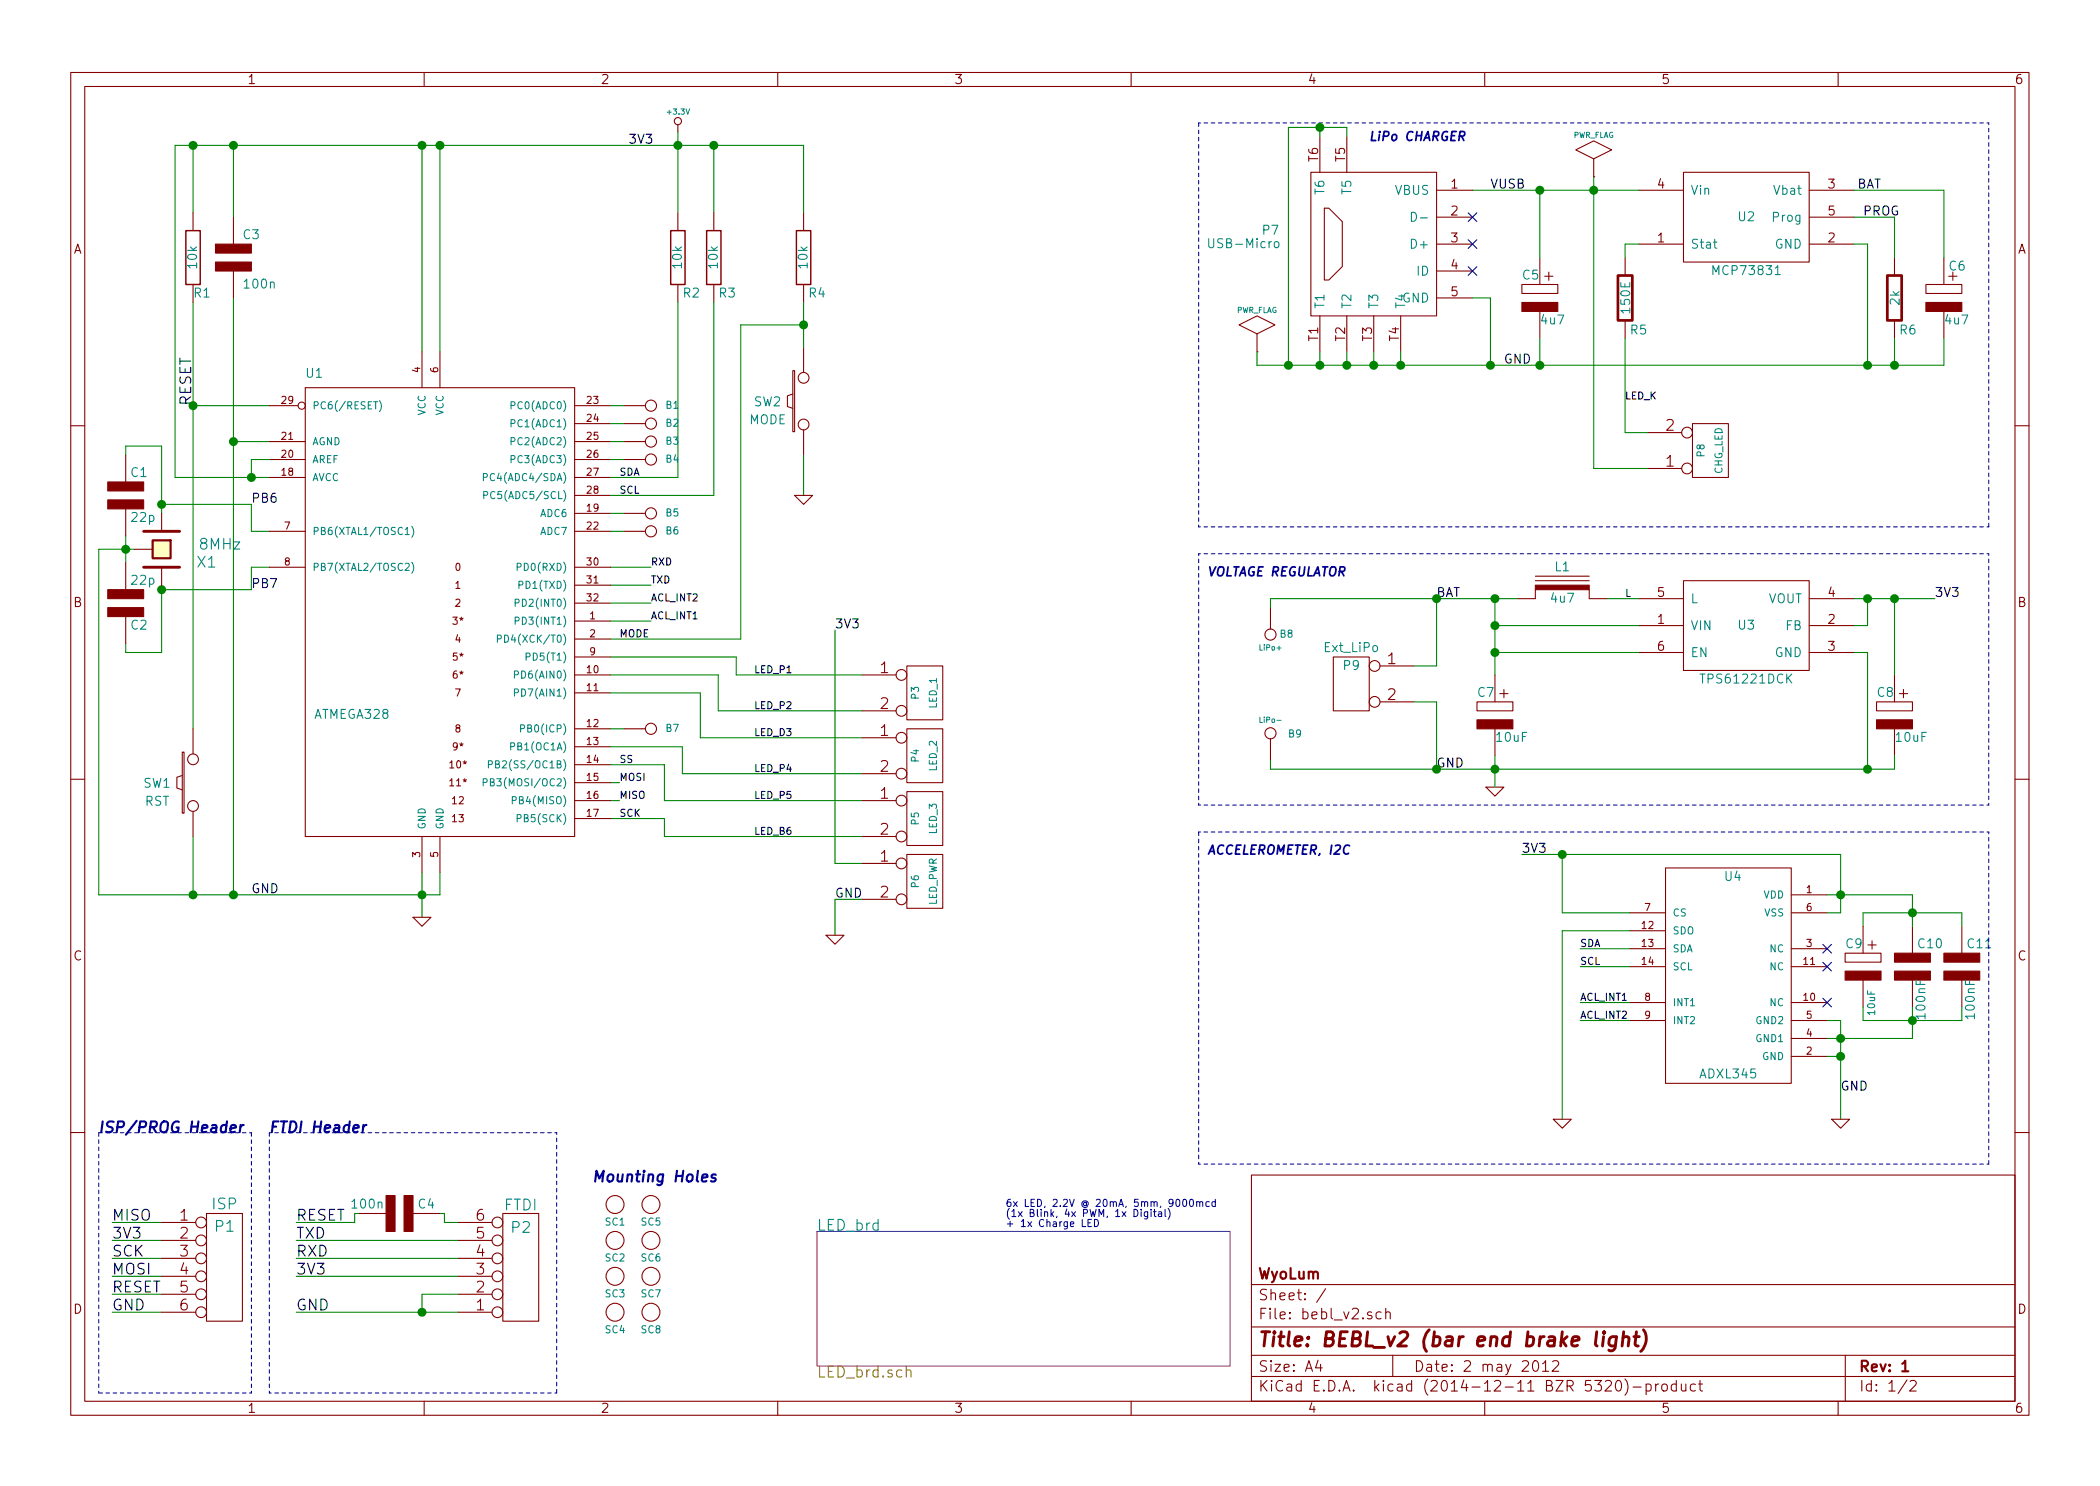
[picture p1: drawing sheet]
EESchema Schematic File Version 2
LIBS:bebl_v2
LIBS:power
LIBS:transistors
LIBS:bebl_v2-cache
EELAYER 25 0
EELAYER END
$Descr A4 11693 8268
encoding utf-8
Sheet 1 2
Title "BEBL_v2 (bar end brake light)"
Date "2 may 2012"
Rev "1"
Comp "WyoLum"
Comment1 ""
Comment2 ""
Comment3 ""
Comment4 ""
$EndDescr
Wire Wire Line
	550  3050 750  3050
Connection ~ 900  3275
Wire Wire Line
	900  3250 900  3625
Wire Wire Line
	900  3625 700  3625
Wire Wire Line
	700  3625 700  3575
Connection ~ 700  3050
Wire Wire Line
	1500 2950 1400 2950
Wire Wire Line
	1400 2950 1400 2800
Wire Wire Line
	1400 2800 900  2800
Wire Wire Line
	1500 2250 1075 2250
Wire Notes Line
	550  7750 550  6300
Wire Notes Line
	1400 7750 1400 6300
Wire Wire Line
	1650 6800 1975 6800
Wire Wire Line
	1975 6800 1975 6750
Wire Wire Line
	1975 6750 2000 6750
Wire Wire Line
	2550 7000 1650 7000
Wire Wire Line
	2350 7300 2350 7200
Wire Wire Line
	900  6900 625  6900
Wire Wire Line
	900  7100 625  7100
Wire Wire Line
	625  7300 900  7300
Connection ~ 2350 7300
Connection ~ 1075 800 
Wire Wire Line
	1075 1175 1075 800 
Connection ~ 3775 800 
Wire Wire Line
	3775 725  3775 1175
Connection ~ 1075 4975
Connection ~ 1300 2450
Wire Wire Line
	1300 4975 1300 1650
Connection ~ 2350 800 
Wire Wire Line
	975  2650 1500 2650
Wire Wire Line
	975  2650 975  800 
Wire Wire Line
	3450 4350 3400 4350
Wire Wire Line
	2350 4850 2350 5100
Wire Wire Line
	2350 800  2350 1950
Wire Wire Line
	2450 800  2450 1950
Connection ~ 2450 800 
Wire Wire Line
	3450 4450 3400 4450
Wire Wire Line
	3400 4550 3700 4550
Wire Wire Line
	1500 2450 1300 2450
Connection ~ 2350 4975
Wire Wire Line
	1300 800  1300 1200
Connection ~ 1300 800 
Wire Wire Line
	1075 4650 1075 4975
Connection ~ 1300 4975
Wire Wire Line
	3975 800  3975 1175
Wire Wire Line
	3400 3250 3625 3250
Wire Wire Line
	3400 3150 3625 3150
Wire Wire Line
	2350 7200 2550 7200
Wire Wire Line
	900  7200 625  7200
Wire Wire Line
	900  7000 625  7000
Wire Wire Line
	900  6800 625  6800
Wire Wire Line
	2550 7100 1650 7100
Wire Wire Line
	975  800  4475 800 
Wire Wire Line
	1650 7300 2550 7300
Wire Wire Line
	2550 6900 1650 6900
Wire Wire Line
	2450 6750 2475 6750
Wire Wire Line
	2475 6750 2475 6800
Wire Wire Line
	2475 6800 2550 6800
Wire Notes Line
	3100 6300 1500 6300
Wire Notes Line
	3100 6300 3100 7750
Wire Notes Line
	3100 7750 1500 7750
Wire Notes Line
	1500 7750 1500 6300
Wire Wire Line
	1075 1675 1075 4050
Connection ~ 1075 2250
Wire Wire Line
	900  3275 1400 3275
Wire Wire Line
	1400 3275 1400 3150
Wire Wire Line
	1400 3150 1500 3150
Wire Wire Line
	700  2975 700  3125
Wire Wire Line
	700  2525 700  2475
Wire Wire Line
	700  2475 900  2475
Wire Wire Line
	900  2475 900  2850
Connection ~ 900  2800
Wire Wire Line
	550  3050 550  4975
Wire Wire Line
	550  4975 2450 4975
Wire Wire Line
	2450 4975 2450 4850
Text Label 1400 3275 0    50   ~ 0
PB7
Text Label 1400 2800 0    50   ~ 0
PB6
$Comp
L GND #PWR01
U 1 1
P 2350 5100
F 0 "#PWR01" H 2350 5100 30  0001 C CNN
F 1 "GND" H 2350 5030 30  0001 C CNN
F 2 "" H 2350 5100 60  0001 C CNN
F 3 "" H 2350 5100 60  0001 C CNN
	1    2350 5100
	1    0    0    -1  
$EndComp
$Comp
L C_NPOL C2
U 1 1
P 700 3350
F 0 "C2" H 725 3225 50  0000 L CNN
F 1 "22p" H 725 3475 50  0000 L CNN
F 2 "bebl_v2_pretty:c_0805" H 700 3350 60  0001 C CNN
F 3 "" H 700 3350 60  0001 C CNN
F 4 "490-1734-1-ND" H 700 3550 60  0001 C CNN "Digikey"
	1    700  3350
	1    0    0    -1  
$EndComp
$Comp
L C_NPOL C1
U 1 1
P 700 2750
F 0 "C1" H 725 2875 50  0000 L CNN
F 1 "22p" H 725 2625 50  0000 L CNN
F 2 "bebl_v2_pretty:c_0805" H 700 2750 60  0001 C CNN
F 3 "" H 700 2750 60  0001 C CNN
F 4 "490-1734-1-ND" H 700 2950 60  0001 C CNN "Digikey"
	1    700  2750
	1    0    0    -1  
$EndComp
Text Notes 1500 6300 0    60   Italic 12
FTDI Header
Text Notes 550  6300 0    60   Italic 12
ISP/PROG Header
Text Label 625  7300 0    60   ~ 0
GND
$Comp
L +3.3V #PWR02
U 1 1
P 3775 725
F 0 "#PWR02" H 3775 685 30  0001 C CNN
F 1 "+3.3V" H 3775 835 30  0000 C CNN
F 2 "" H 3775 725 60  0001 C CNN
F 3 "" H 3775 725 60  0001 C CNN
	1    3775 725 
	1    0    0    -1  
$EndComp
$Comp
L CONN_2 P9
U 1 1
P 7525 3800
F 0 "P9" H 7525 3900 50  0000 C CNN
F 1 "Ext_LiPo" H 7525 4000 50  0000 C CNN
F 2 "bebl_v2_pretty:pin_socket_2" H 7525 3800 60  0001 C CNN
F 3 "" H 7525 3800 60  0001 C CNN
	1    7525 3800
	-1   0    0    -1  
$EndComp
Text Label 1650 7100 0    60   ~ 0
3V3
Text Notes 3300 6575 0    60   Italic 12
Mounting Holes
Text Label 625  6800 0    60   ~ 0
MISO
Text Label 625  6900 0    60   ~ 0
3V3
Text Label 625  7000 0    60   ~ 0
SCK
Text Label 625  7100 0    60   ~ 0
MOSI
Text Label 625  7200 0    60   ~ 0
RESET
$Comp
L ISP P1
U 1 1
P 1250 7050
F 0 "P1" H 1250 7275 60  0000 C CNN
F 1 "ISP" H 1250 7400 60  0000 C CNN
F 2 "bebl_v2_pretty:Header_3x2_ISP" H 1250 7050 60  0001 C CNN
F 3 "" H 1250 7050 60  0001 C CNN
	1    1250 7050
	1    0    0    -1  
$EndComp
$Comp
L SCREW SC1
U 1 1
P 3425 6700
F 0 "SC1" H 3425 6600 40  0000 C CNN
F 1 "SCREW" H 3425 6800 40  0001 C CNN
F 2 "bebl_v2_pretty:screw_3mm" H 3425 6700 60  0001 C CNN
F 3 "" H 3425 6700 60  0001 C CNN
	1    3425 6700
	1    0    0    -1  
$EndComp
Text Label 1650 7300 0    60   ~ 0
GND
Text Label 1650 6900 0    60   ~ 0
TXD
Text Label 1650 7000 0    60   ~ 0
RXD
Text Label 1650 6800 0    60   ~ 0
RESET
$Comp
L CONN_6 P2
U 1 1
P 2900 7050
F 0 "P2" H 2900 6825 60  0000 C CNN
F 1 "FTDI" H 2900 6700 60  0000 C CNN
F 2 "bebl_v2_pretty:PIN_ARRAY-6X1" H 2900 7050 60  0001 C CNN
F 3 "" H 2900 7050 60  0001 C CNN
	1    2900 7050
	1    0    0    1   
$EndComp
Text Label 1075 2250 1    60   ~ 0
RESET
Text Label 3625 3150 0    40   ~ 0
RXD
Text Label 3625 3250 0    40   ~ 0
TXD
$Comp
L GND #PWR03
U 1 1
P 8325 4375
F 0 "#PWR03" H 8325 4375 30  0001 C CNN
F 1 "GND" H 8325 4305 30  0001 C CNN
F 2 "" H 8325 4375 60  0001 C CNN
F 3 "" H 8325 4375 60  0001 C CNN
	1    8325 4375
	1    0    0    -1  
$EndComp
$Comp
L R R3
U 1 1
P 3975 1425
F 0 "R3" H 4050 1225 50  0000 C CNN
F 1 "10k" V 3975 1425 50  0000 C CNN
F 2 "bebl_v2_pretty:r_0805" H 3975 1425 60  0001 C CNN
F 3 "" H 3975 1425 60  0001 C CNN
	1    3975 1425
	1    0    0    -1  
$EndComp
$Comp
L R R2
U 1 1
P 3775 1425
F 0 "R2" H 3850 1225 50  0000 C CNN
F 1 "10k" V 3775 1425 50  0000 C CNN
F 2 "bebl_v2_pretty:r_0805" H 3775 1425 60  0001 C CNN
F 3 "" H 3775 1425 60  0001 C CNN
	1    3775 1425
	1    0    0    -1  
$EndComp
$Comp
L SW_PUSH SW1
U 1 1
P 1075 4350
F 0 "SW1" V 1075 4550 50  0000 C CNN
F 1 "RST" V 975 4550 50  0000 C CNN
F 2 "bebl_v2_pretty:Switch_SMT" H 1075 4350 60  0001 C CNN
F 3 "" H 1075 4350 60  0001 C CNN
F 4 "" H 1325 4560 60  0001 C CNN "DigiKey"
	1    1075 4350
	0    -1   -1   0   
$EndComp
$Comp
L R R1
U 1 1
P 1075 1425
F 0 "R1" H 1125 1225 50  0000 C CNN
F 1 "10k" V 1075 1425 50  0000 C CNN
F 2 "bebl_v2_pretty:r_0805" H 1075 1425 60  0001 C CNN
F 3 "" H 1075 1425 60  0001 C CNN
	1    1075 1425
	1    0    0    -1  
$EndComp
$Comp
L C_NPOL C3
U 1 1
P 1300 1425
F 0 "C3" H 1350 1550 50  0000 L CNN
F 1 "100n" H 1350 1275 50  0000 L CNN
F 2 "bebl_v2_pretty:c_0805" H 1300 1425 60  0001 C CNN
F 3 "" H 1300 1425 60  0001 C CNN
	1    1300 1425
	1    0    0    -1  
$EndComp
Text Label 3450 2650 0    40   ~ 0
SDA
Text Label 3450 2750 0    40   ~ 0
SCL
Text Label 3450 4250 0    40   ~ 0
SS
Text Label 3450 4350 0    40   ~ 0
MOSI
Text Label 3450 4550 0    40   ~ 0
SCK
Text Label 3450 4450 0    40   ~ 0
MISO
$Comp
L ATMEGA8-AI U1
U 1 1
P 2400 3250
F 0 "U1" H 1700 4400 50  0000 L BNN
F 1 "ATMEGA328" H 1750 2500 50  0000 L BNN
F 2 "bebl_v2_pretty:TQFP32" H 2925 1675 50  0001 C CNN
F 3 "" H 2400 3250 60  0001 C CNN
	1    2400 3250
	1    0    0    -1  
$EndComp
Wire Notes Line
	1400 6300 550  6300
Wire Notes Line
	1400 7750 550  7750
$Comp
L CRYSTAL X1
U 1 1
P 900 3050
F 0 "X1" V 975 3300 60  0000 C CNN
F 1 "8MHz" V 875 3375 60  0000 C CNN
F 2 "bebl_v2_pretty:Xtal_SMD4" H 900 3050 60  0001 C CNN
F 3 "" H 900 3050 60  0000 C CNN
	1    900  3050
	0    1    1    0   
$EndComp
Wire Wire Line
	1500 2550 1400 2550
Wire Wire Line
	3775 1675 3775 2650
Wire Wire Line
	3775 2650 3400 2650
Wire Wire Line
	3400 2750 3975 2750
Wire Wire Line
	3975 2750 3975 1675
$Comp
L TPS61221DCK U3
U 1 1
P 9725 3475
F 0 "U3" H 9725 3475 50  0000 C CNN
F 1 "TPS61221DCK" H 9725 3175 50  0000 C CNN
F 2 "bebl_v2_pretty:SOT23-6_LDO" H 9725 3475 60  0001 C CNN
F 3 "" H 9725 3475 60  0000 C CNN
	1    9725 3475
	1    0    0    -1  
$EndComp
$Comp
L INDUCTOR2 L1
U 1 1
P 8700 3325
F 0 "L1" H 8700 3500 50  0000 C CNN
F 1 "4u7" H 8700 3325 50  0000 C CNN
F 2 "bebl_v2_pretty:Inductor_LQH3NPN" H 8700 3325 60  0001 C CNN
F 3 "" H 8700 3325 60  0000 C CNN
	1    8700 3325
	1    0    0    -1  
$EndComp
Wire Wire Line
	8325 3625 9125 3625
Wire Wire Line
	8325 3325 8325 3750
Wire Wire Line
	8325 3475 9125 3475
Wire Wire Line
	7075 3325 8450 3325
Connection ~ 8325 3475
Wire Wire Line
	8950 3325 9125 3325
Wire Wire Line
	10325 3325 10775 3325
Wire Wire Line
	10400 3325 10400 3475
Wire Wire Line
	10400 3475 10325 3475
$Comp
L C_POL C7
U 1 1
P 8325 3950
F 0 "C7" H 8225 4050 50  0000 L CNN
F 1 "10uF" H 8325 3800 50  0000 L CNN
F 2 "bebl_v2_pretty:c_0805" H 8325 3950 60  0001 C CNN
F 3 "" H 8325 3950 60  0000 C CNN
	1    8325 3950
	1    0    0    -1  
$EndComp
$Comp
L C_POL C8
U 1 1
P 10550 3950
F 0 "C8" H 10450 4050 50  0000 L CNN
F 1 "10uF" H 10550 3800 50  0000 L CNN
F 2 "bebl_v2_pretty:c_0805" H 10550 3950 60  0001 C CNN
F 3 "" H 10550 3950 60  0000 C CNN
	1    10550 3950
	1    0    0    -1  
$EndComp
Wire Wire Line
	10550 3325 10550 3750
Connection ~ 10400 3325
Wire Wire Line
	10325 3625 10400 3625
Wire Wire Line
	10400 3625 10400 4275
Wire Wire Line
	7075 4275 10550 4275
Wire Wire Line
	10550 4275 10550 4200
Wire Wire Line
	8325 4200 8325 4375
Connection ~ 10400 4275
Connection ~ 8325 3625
Connection ~ 8325 3325
Connection ~ 8325 4275
Connection ~ 10550 3325
Text Label 8000 4275 0    50   ~ 0
GND
Text Label 10775 3325 0    50   ~ 0
3V3
Text Label 8000 3325 0    50   ~ 0
BAT
Wire Wire Line
	8000 3700 8000 3325
Wire Wire Line
	8000 3900 8000 4275
Wire Wire Line
	7875 3700 8000 3700
Wire Wire Line
	8000 3900 7875 3900
Text Label 3500 800  0    50   ~ 0
3V3
$Comp
L MCP73831 U2
U 1 1
P 9725 1200
F 0 "U2" H 9725 1200 50  0000 C CNN
F 1 "MCP73831" H 9725 900 50  0000 C CNN
F 2 "bebl_v2_pretty:SOT23-5" H 9725 1200 60  0001 C CNN
F 3 "" H 9725 1200 60  0000 C CNN
	1    9725 1200
	1    0    0    -1  
$EndComp
$Comp
L C_POL C5
U 1 1
P 8575 1625
F 0 "C5" H 8475 1725 50  0000 L CNN
F 1 "4u7" H 8575 1475 50  0000 L CNN
F 2 "bebl_v2_pretty:c_0805" H 8575 1625 60  0001 C CNN
F 3 "" H 8575 1625 60  0000 C CNN
	1    8575 1625
	1    0    0    -1  
$EndComp
$Comp
L R2 R5
U 1 1
P 9050 1650
F 0 "R5" H 8975 1825 50  0000 C CNN
F 1 "150E" V 9050 1650 50  0000 C CNN
F 2 "bebl_v2_pretty:r_0805" H 9050 1650 60  0001 C CNN
F 3 "" H 9050 1650 60  0000 C CNN
	1    9050 1650
	-1   0    0    1   
$EndComp
$Comp
L C_POL C6
U 1 1
P 10825 1625
F 0 "C6" H 10850 1775 50  0000 L CNN
F 1 "4u7" H 10825 1475 50  0000 L CNN
F 2 "bebl_v2_pretty:c_0805" H 10825 1625 60  0001 C CNN
F 3 "" H 10825 1625 60  0000 C CNN
	1    10825 1625
	1    0    0    -1  
$EndComp
$Comp
L R2 R6
U 1 1
P 10550 1650
F 0 "R6" H 10475 1825 50  0000 C CNN
F 1 "2k" V 10550 1650 50  0000 C CNN
F 2 "bebl_v2_pretty:r_0805" H 10550 1650 60  0001 C CNN
F 3 "" H 10550 1650 60  0000 C CNN
	1    10550 1650
	-1   0    0    1   
$EndComp
Wire Wire Line
	10325 1050 10825 1050
Wire Wire Line
	10825 1050 10825 1425
Wire Wire Line
	10325 1200 10550 1200
Wire Wire Line
	10550 1200 10550 1425
Wire Wire Line
	9125 1350 9050 1350
Wire Wire Line
	9050 1350 9050 1425
Wire Wire Line
	8200 1050 9125 1050
Wire Wire Line
	8575 1050 8575 1425
Wire Wire Line
	8875 975  8875 2600
Connection ~ 8875 1050
Wire Wire Line
	8575 2025 8575 1875
Wire Wire Line
	7000 2025 10825 2025
Wire Wire Line
	10825 2025 10825 1875
Wire Wire Line
	10550 1875 10550 2025
Connection ~ 10550 2025
Wire Wire Line
	10325 1350 10400 1350
Wire Wire Line
	10400 1350 10400 2025
Connection ~ 10400 2025
Connection ~ 8575 1050
Connection ~ 8575 2025
Text Label 8375 2025 0    50   ~ 0
GND
Text Label 8300 1050 0    50   ~ 0
VUSB
Text Label 10475 1050 2    50   ~ 0
BAT
$Comp
L USB-Micro P7
U 1 1
P 7650 1350
F 0 "P7" H 7075 1425 50  0000 C CNN
F 1 "USB-Micro" H 6925 1350 50  0000 C CNN
F 2 "bebl_v2_pretty:USB_B_Micro" H 7650 1350 60  0001 C CNN
F 3 "" H 7650 1350 60  0000 C CNN
	1    7650 1350
	1    0    0    -1  
$EndComp
Wire Wire Line
	8200 1650 8300 1650
Wire Wire Line
	8300 1650 8300 2025
Wire Wire Line
	7350 2025 7350 1950
Connection ~ 8300 2025
Wire Wire Line
	7500 1950 7500 2025
Connection ~ 7500 2025
Wire Wire Line
	7650 1950 7650 2025
Connection ~ 7650 2025
Wire Wire Line
	7800 1950 7800 2025
Connection ~ 7800 2025
NoConn ~ 8200 1200
NoConn ~ 8200 1350
NoConn ~ 8200 1500
$Comp
L C_NPOL C4
U 1 1
P 2225 6750
F 0 "C4" V 2175 6850 50  0000 L CNN
F 1 "100n" V 2175 6475 50  0000 L CNN
F 2 "bebl_v2_pretty:c_0805" H 2225 6775 60  0001 C CNN
F 3 "" H 2225 6775 60  0000 C CNN
	1    2225 6750
	0    1    1    0   
$EndComp
Text Label 1400 4975 0    50   ~ 0
GND
Wire Wire Line
	1400 2550 1400 2650
Connection ~ 1400 2650
$Comp
L ADXL345 U4
U 1 1
P 9625 5425
F 0 "U4" H 9600 5975 50  0000 C CNN
F 1 "ADXL345" H 9625 4875 50  0000 C CNN
F 2 "bebl_v2_pretty:ADXL345" H 9625 5075 60  0001 C CNN
F 3 "" H 9625 5075 60  0000 C CNN
	1    9625 5425
	-1   0    0    -1  
$EndComp
NoConn ~ 10175 5275
NoConn ~ 10175 5375
Wire Wire Line
	10250 5675 10250 6225
Wire Wire Line
	10175 5875 10250 5875
Connection ~ 10250 5875
Wire Wire Line
	10650 5775 10175 5775
Connection ~ 10250 5775
Wire Wire Line
	10175 5675 10250 5675
$Comp
L GND #PWR04
U 1 1
P 10250 6225
F 0 "#PWR04" H 10250 6225 30  0001 C CNN
F 1 "GND" H 10250 6155 30  0001 C CNN
F 2 "" H 10250 6225 60  0001 C CNN
F 3 "" H 10250 6225 60  0001 C CNN
	1    10250 6225
	1    0    0    -1  
$EndComp
Wire Wire Line
	10250 5075 10175 5075
Wire Wire Line
	10250 4750 10250 5075
Wire Wire Line
	10375 5075 10375 5150
Wire Wire Line
	10175 4975 10650 4975
Connection ~ 10250 4975
$Comp
L C_NPOL C10
U 1 1
P 10650 5375
F 0 "C10" H 10675 5500 50  0000 L CNN
F 1 "100nF" V 10700 5075 50  0000 L CNN
F 2 "bebl_v2_pretty:c_0805" H 10650 5375 50  0001 C CNN
F 3 "" H 10650 5375 60  0001 C CNN
F 4 "CAP FILM 0.1UF 63VDC RADIAL" H 10650 5575 60  0001 L CNN "Field4"
F 5 "100nF, 63V" H 10650 5675 60  0001 L CNN "Field5"
F 6 "R82" H 10650 5775 60  0001 L CNN "Field6"
F 7 "Kemet" H 10650 5875 60  0001 L CNN "Field7"
F 8 "R82DC3100AA50J" H 10650 5975 60  0001 L CNN "Field8"
F 9 "Digikey" H 10650 6075 60  0001 L CNN "Field9"
F 10 "399-5863-ND" H 10650 6175 60  0001 L CNN "Field10"
F 11 "http://www.digikey.com/product-detail/en/R82DC3100AA50J/399-5863-ND/2571298?cur=USD" H 10650 6275 60  0001 L CNN "Field11"
	1    10650 5375
	1    0    0    -1  
$EndComp
$Comp
L C_NPOL C11
U 1 1
P 10925 5375
F 0 "C11" H 10950 5500 50  0000 L CNN
F 1 "100nF" V 10975 5075 50  0000 L CNN
F 2 "bebl_v2_pretty:c_0805" H 10925 5375 50  0001 C CNN
F 3 "" H 10925 5375 60  0001 C CNN
F 4 "CAP FILM 0.1UF 63VDC RADIAL" H 10925 5575 60  0001 L CNN "Field4"
F 5 "100nF, 63V" H 10925 5675 60  0001 L CNN "Field5"
F 6 "R82" H 10925 5775 60  0001 L CNN "Field6"
F 7 "Kemet" H 10925 5875 60  0001 L CNN "Field7"
F 8 "R82DC3100AA50J" H 10925 5975 60  0001 L CNN "Field8"
F 9 "Digikey" H 10925 6075 60  0001 L CNN "Field9"
F 10 "399-5863-ND" H 10925 6175 60  0001 L CNN "Field10"
F 11 "http://www.digikey.com/product-detail/en/R82DC3100AA50J/399-5863-ND/2571298?cur=USD" H 10925 6275 60  0001 L CNN "Field11"
	1    10925 5375
	1    0    0    -1  
$EndComp
$Comp
L C_POL C9
U 1 1
P 10375 5350
F 0 "C9" H 10275 5450 50  0000 L CNN
F 1 "10uF" V 10425 5050 40  0000 L CNN
F 2 "bebl_v2_pretty:c_0805" H 9975 5325 50  0001 C CNN
F 3 "" H 10375 5350 60  0001 C CNN
F 4 "CAP ALUM 100UF 16V 20% RADIAL" H 10375 5550 60  0001 L CNN "Field4"
F 5 "100u,16V" H 10375 5650 60  0001 L CNN "Field5"
F 6 "Radial, Can, 6.3mm dia" H 10375 5750 60  0001 L CNN "Field6"
F 7 "Panasonic Electronic Components" H 10375 5850 60  0001 L CNN "Field7"
F 8 "ECE-A1CKA101" H 10375 5950 60  0001 L CNN "Field8"
F 9 "Digikey" H 10375 6050 60  0001 L CNN "Field9"
F 10 "P833-ND" H 10375 6150 60  0001 L CNN "Field10"
F 11 "http://www.digikey.com/product-detail/en/ECE-A1CKA101/P833-ND/44757?cur=USD" H 10375 6250 60  0001 L CNN "Field11"
	1    10375 5350
	1    0    0    -1  
$EndComp
Wire Wire Line
	10375 5600 10375 5675
Wire Wire Line
	10375 5675 10925 5675
Wire Wire Line
	10925 5675 10925 5600
Wire Wire Line
	10650 5600 10650 5775
Connection ~ 10650 5675
Wire Wire Line
	10925 5075 10925 5150
Wire Wire Line
	10375 5075 10925 5075
Wire Wire Line
	10650 4975 10650 5150
Connection ~ 10650 5075
Wire Wire Line
	8800 5575 9075 5575
Wire Wire Line
	8800 5675 9075 5675
Wire Wire Line
	9075 5375 8800 5375
Wire Wire Line
	8800 5275 9075 5275
Wire Wire Line
	8700 5175 9075 5175
Wire Wire Line
	8700 5075 9075 5075
Text Label 8800 5375 0    40   ~ 0
SCL
Text Label 8800 5575 0    40   ~ 0
ACL_INT1
Text Label 8800 5675 0    40   ~ 0
ACL_INT2
Wire Wire Line
	8475 4750 10250 4750
Wire Wire Line
	8700 5075 8700 4750
Connection ~ 8700 4750
Wire Wire Line
	8700 6225 8700 5175
$Comp
L GND #PWR05
U 1 1
P 8700 6225
F 0 "#PWR05" H 8700 6225 30  0001 C CNN
F 1 "GND" H 8700 6155 30  0001 C CNN
F 2 "" H 8700 6225 60  0001 C CNN
F 3 "" H 8700 6225 60  0001 C CNN
	1    8700 6225
	1    0    0    -1  
$EndComp
Text Label 10250 6075 0    50   ~ 0
GND
Text Label 8800 5275 0    40   ~ 0
SDA
Text Label 8475 4750 0    50   ~ 0
3V3
$Comp
L SCREW SC2
U 1 1
P 3425 6900
F 0 "SC2" H 3425 6800 40  0000 C CNN
F 1 "SCREW" H 3425 7000 40  0001 C CNN
F 2 "bebl_v2_pretty:screw_3mm" H 3425 6900 60  0001 C CNN
F 3 "" H 3425 6900 60  0001 C CNN
	1    3425 6900
	1    0    0    -1  
$EndComp
$Comp
L SCREW SC3
U 1 1
P 3425 7100
F 0 "SC3" H 3425 7000 40  0000 C CNN
F 1 "SCREW" H 3425 7200 40  0001 C CNN
F 2 "bebl_v2_pretty:screw_3mm" H 3425 7100 60  0001 C CNN
F 3 "" H 3425 7100 60  0001 C CNN
	1    3425 7100
	1    0    0    -1  
$EndComp
$Comp
L SCREW SC4
U 1 1
P 3425 7300
F 0 "SC4" H 3425 7200 40  0000 C CNN
F 1 "SCREW" H 3425 7400 40  0001 C CNN
F 2 "bebl_v2_pretty:screw_3mm" H 3425 7300 60  0001 C CNN
F 3 "" H 3425 7300 60  0001 C CNN
	1    3425 7300
	1    0    0    -1  
$EndComp
NoConn ~ 10175 5575
$Comp
L I/O B1
U 1 1
P 3625 2250
F 0 "B1" H 3705 2250 40  0000 L CNN
F 1 "I/O" H 3625 2305 30  0001 C CNN
F 2 "bebl_v2_pretty:breakout_smd" H 3625 2250 60  0001 C CNN
F 3 "" H 3625 2250 60  0000 C CNN
	1    3625 2250
	1    0    0    -1  
$EndComp
$Comp
L I/O B2
U 1 1
P 3625 2350
F 0 "B2" H 3705 2350 40  0000 L CNN
F 1 "I/O" H 3625 2405 30  0001 C CNN
F 2 "bebl_v2_pretty:breakout_smd" H 3625 2350 60  0001 C CNN
F 3 "" H 3625 2350 60  0000 C CNN
	1    3625 2350
	1    0    0    -1  
$EndComp
$Comp
L I/O B3
U 1 1
P 3625 2450
F 0 "B3" H 3705 2450 40  0000 L CNN
F 1 "I/O" H 3625 2505 30  0001 C CNN
F 2 "bebl_v2_pretty:breakout_smd" H 3625 2450 60  0001 C CNN
F 3 "" H 3625 2450 60  0000 C CNN
	1    3625 2450
	1    0    0    -1  
$EndComp
$Comp
L I/O B4
U 1 1
P 3625 2550
F 0 "B4" H 3705 2550 40  0000 L CNN
F 1 "I/O" H 3625 2605 30  0001 C CNN
F 2 "bebl_v2_pretty:breakout_smd" H 3625 2550 60  0001 C CNN
F 3 "" H 3625 2550 60  0000 C CNN
	1    3625 2550
	1    0    0    -1  
$EndComp
$Comp
L I/O B5
U 1 1
P 3625 2850
F 0 "B5" H 3705 2850 40  0000 L CNN
F 1 "I/O" H 3625 2905 30  0001 C CNN
F 2 "bebl_v2_pretty:breakout_smd" H 3625 2850 60  0001 C CNN
F 3 "" H 3625 2850 60  0000 C CNN
	1    3625 2850
	1    0    0    -1  
$EndComp
$Comp
L I/O B6
U 1 1
P 3625 2950
F 0 "B6" H 3705 2950 40  0000 L CNN
F 1 "I/O" H 3625 3005 30  0001 C CNN
F 2 "bebl_v2_pretty:breakout_smd" H 3625 2950 60  0001 C CNN
F 3 "" H 3625 2950 60  0000 C CNN
	1    3625 2950
	1    0    0    -1  
$EndComp
Wire Wire Line
	3475 4050 3400 4050
Wire Wire Line
	3400 2950 3475 2950
Wire Wire Line
	3400 2850 3475 2850
Wire Wire Line
	3400 2250 3475 2250
Wire Wire Line
	3400 2350 3475 2350
Wire Wire Line
	3400 2450 3475 2450
Wire Wire Line
	3400 2550 3475 2550
$Comp
L PWR_FLAG #FLG06
U 1 1
P 8875 975
F 0 "#FLG06" H 8875 1245 30  0001 C CNN
F 1 "PWR_FLAG" H 8875 1205 30  0000 C CNN
F 2 "" H 8875 975 60  0000 C CNN
F 3 "" H 8875 975 60  0000 C CNN
	1    8875 975 
	1    0    0    -1  
$EndComp
Wire Wire Line
	3400 4250 3700 4250
$Comp
L PWR_FLAG #FLG07
U 1 1
P 7000 1950
F 0 "#FLG07" H 7000 2220 30  0001 C CNN
F 1 "PWR_FLAG" H 7000 2180 30  0000 C CNN
F 2 "" H 7000 1950 60  0000 C CNN
F 3 "" H 7000 1950 60  0000 C CNN
	1    7000 1950
	1    0    0    -1  
$EndComp
Wire Wire Line
	7000 2025 7000 1950
Connection ~ 7350 2025
Wire Notes Line
	6675 675  11075 675 
Wire Notes Line
	11075 2925 6675 2925
Wire Notes Line
	6675 3075 11075 3075
Wire Notes Line
	11075 3075 11075 4475
Wire Notes Line
	11075 4475 6675 4475
Wire Notes Line
	6675 4475 6675 3075
Wire Notes Line
	6675 4625 11075 4625
Wire Notes Line
	11075 6475 6675 6475
Text Notes 6725 4750 0    50   Italic 10
ACCELEROMETER, I2C
Text Notes 6725 3200 0    50   Italic 10
VOLTAGE REGULATOR
Text Notes 7625 775  0    50   Italic 10
LiPo CHARGER
Text Label 10375 1200 0    50   ~ 0
PROG
Text Label 9050 3325 0    40   ~ 0
L
Text Notes 5600 6825 0    40   ~ 0
6x LED, 2.2V @ 20mA, 5mm, 9000mcd\n(1x Blink, 4x PWM, 1x Digital)\n+ 1x Charge LED
$Comp
L I/O B8
U 1 1
P 7075 3525
F 0 "B8" V 7075 3575 40  0000 L CNN
F 1 "LiPo+" V 7150 3525 30  0000 C CNN
F 2 "bebl_v2_pretty:batt_clip" H 7075 3525 60  0001 C CNN
F 3 "" H 7075 3525 60  0000 C CNN
	1    7075 3525
	0    1    1    0   
$EndComp
$Comp
L I/O B9
U 1 1
P 7075 4075
F 0 "B9" V 7075 3900 40  0000 L CNN
F 1 "LiPo-" V 7150 4075 30  0000 C CNN
F 2 "bebl_v2_pretty:batt_clip" H 7075 4075 60  0001 C CNN
F 3 "" H 7075 4075 60  0000 C CNN
	1    7075 4075
	0    -1   -1   0   
$EndComp
Wire Wire Line
	7075 4275 7075 4225
Connection ~ 8000 4275
Wire Wire Line
	7075 3375 7075 3325
Connection ~ 8000 3325
Wire Wire Line
	7500 700  7500 750 
Wire Wire Line
	7175 700  7500 700 
Wire Wire Line
	7175 700  7175 2025
Connection ~ 7175 2025
Wire Wire Line
	7350 750  7350 700 
Connection ~ 7350 700 
$Comp
L CONN_2 P6
U 1 1
P 5150 4900
F 0 "P6" V 5100 4900 40  0000 C CNN
F 1 "LED_PWR" V 5200 4900 40  0000 C CNN
F 2 "bebl_v2_pretty:pin_socket_2" H 5150 4900 60  0001 C CNN
F 3 "" H 5150 4900 60  0000 C CNN
	1    5150 4900
	1    0    0    -1  
$EndComp
$Comp
L CONN_2 P4
U 1 1
P 5150 4200
F 0 "P4" V 5100 4200 40  0000 C CNN
F 1 "LED_2" V 5200 4200 40  0000 C CNN
F 2 "bebl_v2_pretty:pin_socket_2" H 5150 4200 60  0001 C CNN
F 3 "" H 5150 4200 60  0000 C CNN
	1    5150 4200
	1    0    0    -1  
$EndComp
$Comp
L SW_PUSH SW2
U 1 1
P 4475 2225
F 0 "SW2" V 4475 2425 50  0000 C CNN
F 1 "MODE" V 4375 2425 50  0000 C CNN
F 2 "bebl_v2_pretty:Switch_SMT" H 4475 2225 60  0001 C CNN
F 3 "" H 4475 2225 60  0001 C CNN
F 4 "" H 4725 2435 60  0001 C CNN "DigiKey"
	1    4475 2225
	0    -1   -1   0   
$EndComp
$Comp
L R R4
U 1 1
P 4475 1425
F 0 "R4" H 4550 1225 50  0000 C CNN
F 1 "10k" V 4475 1425 50  0000 C CNN
F 2 "bebl_v2_pretty:r_0805" H 4475 1425 60  0001 C CNN
F 3 "" H 4475 1425 60  0001 C CNN
	1    4475 1425
	1    0    0    -1  
$EndComp
Wire Wire Line
	4475 800  4475 1175
Connection ~ 3975 800 
Wire Wire Line
	4475 1675 4475 1925
Wire Wire Line
	4475 2525 4475 2750
$Comp
L GND #PWR08
U 1 1
P 4475 2750
F 0 "#PWR08" H 4475 2750 30  0001 C CNN
F 1 "GND" H 4475 2680 30  0001 C CNN
F 2 "" H 4475 2750 60  0001 C CNN
F 3 "" H 4475 2750 60  0001 C CNN
	1    4475 2750
	1    0    0    -1  
$EndComp
Wire Wire Line
	4125 1800 4125 3550
Wire Wire Line
	4125 1800 4475 1800
Connection ~ 4475 1800
$Comp
L CONN_2 P5
U 1 1
P 5150 4550
F 0 "P5" V 5100 4550 40  0000 C CNN
F 1 "LED_3" V 5200 4550 40  0000 C CNN
F 2 "bebl_v2_pretty:pin_socket_2" H 5150 4550 60  0001 C CNN
F 3 "" H 5150 4550 60  0000 C CNN
	1    5150 4550
	1    0    0    -1  
$EndComp
$Comp
L CONN_2 P3
U 1 1
P 5150 3850
F 0 "P3" V 5100 3850 40  0000 C CNN
F 1 "LED_1" V 5200 3850 40  0000 C CNN
F 2 "bebl_v2_pretty:pin_socket_2" H 5150 3850 60  0001 C CNN
F 3 "" H 5150 3850 60  0000 C CNN
	1    5150 3850
	1    0    0    -1  
$EndComp
$Comp
L SCREW SC5
U 1 1
P 3625 6700
F 0 "SC5" H 3625 6600 40  0000 C CNN
F 1 "SCREW" H 3625 6800 40  0001 C CNN
F 2 "bebl_v2_pretty:screw_3mm" H 3625 6700 60  0001 C CNN
F 3 "" H 3625 6700 60  0001 C CNN
	1    3625 6700
	1    0    0    -1  
$EndComp
$Comp
L SCREW SC6
U 1 1
P 3625 6900
F 0 "SC6" H 3625 6800 40  0000 C CNN
F 1 "SCREW" H 3625 7000 40  0001 C CNN
F 2 "bebl_v2_pretty:screw_3mm" H 3625 6900 60  0001 C CNN
F 3 "" H 3625 6900 60  0001 C CNN
	1    3625 6900
	1    0    0    -1  
$EndComp
$Comp
L SCREW SC7
U 1 1
P 3625 7100
F 0 "SC7" H 3625 7000 40  0000 C CNN
F 1 "SCREW" H 3625 7200 40  0001 C CNN
F 2 "bebl_v2_pretty:screw_3mm" H 3625 7100 60  0001 C CNN
F 3 "" H 3625 7100 60  0001 C CNN
	1    3625 7100
	1    0    0    -1  
$EndComp
$Comp
L SCREW SC8
U 1 1
P 3625 7300
F 0 "SC8" H 3625 7200 40  0000 C CNN
F 1 "SCREW" H 3625 7400 40  0001 C CNN
F 2 "bebl_v2_pretty:screw_3mm" H 3625 7300 60  0001 C CNN
F 3 "" H 3625 7300 60  0001 C CNN
	1    3625 7300
	1    0    0    -1  
$EndComp
Wire Notes Line
	11075 4625 11075 6475
Wire Notes Line
	6675 6475 6675 4625
Wire Notes Line
	6675 2925 6675 675 
Wire Notes Line
	11075 675  11075 2925
$Comp
L CONN_2 P8
U 1 1
P 9525 2500
F 0 "P8" V 9475 2500 40  0000 C CNN
F 1 "CHG_LED" V 9575 2500 40  0000 C CNN
F 2 "bebl_v2_pretty:pin_socket_2" H 9525 2500 60  0001 C CNN
F 3 "" H 9525 2500 60  0000 C CNN
	1    9525 2500
	1    0    0    1   
$EndComp
Wire Wire Line
	8875 2600 9175 2600
Wire Wire Line
	9050 1875 9050 2400
Wire Wire Line
	9050 2400 9175 2400
Wire Wire Line
	4125 3550 3400 3550
Wire Wire Line
	3400 3350 3625 3350
Wire Wire Line
	3400 3450 3625 3450
Text Label 3450 3550 0    40   ~ 0
MODE
Text Label 3625 3450 0    40   ~ 0
ACL_INT1
Text Label 3625 3350 0    40   ~ 0
ACL_INT2
Wire Wire Line
	4800 4650 3700 4650
Wire Wire Line
	3700 4650 3700 4550
Wire Wire Line
	3400 3650 4100 3650
Wire Wire Line
	4100 3650 4100 3750
Wire Wire Line
	4100 3750 4800 3750
Wire Wire Line
	3400 3750 4000 3750
Wire Wire Line
	4000 3750 4000 3950
Wire Wire Line
	4000 3950 4800 3950
Wire Wire Line
	3400 4150 3800 4150
Wire Wire Line
	3800 4150 3800 4300
Wire Wire Line
	3800 4300 4800 4300
Wire Wire Line
	3700 4250 3700 4450
Wire Wire Line
	3700 4450 4800 4450
$Comp
L I/O B7
U 1 1
P 3625 4050
F 0 "B7" H 3705 4050 40  0000 L CNN
F 1 "I/O" H 3625 4105 30  0001 C CNN
F 2 "bebl_v2_pretty:breakout_smd" H 3625 4050 60  0001 C CNN
F 3 "" H 3625 4050 60  0000 C CNN
	1    3625 4050
	1    0    0    -1  
$EndComp
Wire Wire Line
	3400 3850 3900 3850
Wire Wire Line
	3900 3850 3900 4100
Wire Wire Line
	3900 4100 4800 4100
$Sheet
S 4550 6850 2300 750 
U 54819582
F0 "LED_brd" 60
F1 "LED_brd.sch" 60
$EndSheet
Wire Wire Line
	4800 5000 4650 5000
Wire Wire Line
	4650 5000 4650 5200
Wire Wire Line
	4800 4800 4650 4800
Wire Wire Line
	4650 4800 4650 3500
Text Label 4650 3500 0    50   ~ 0
3V3
$Comp
L GND #PWR09
U 1 1
P 4650 5200
F 0 "#PWR09" H 4650 5200 30  0001 C CNN
F 1 "GND" H 4650 5130 30  0001 C CNN
F 2 "" H 4650 5200 60  0001 C CNN
F 3 "" H 4650 5200 60  0001 C CNN
	1    4650 5200
	1    0    0    -1  
$EndComp
Text Label 4650 5000 0    50   ~ 0
GND
Text Label 4200 3750 0    39   ~ 0
LED_P1
Text Label 4200 3950 0    39   ~ 0
LED_P2
Text Label 4200 4100 0    39   ~ 0
LED_D3
Text Label 4200 4300 0    39   ~ 0
LED_P4
Text Label 4200 4450 0    39   ~ 0
LED_P5
Text Label 4200 4650 0    39   ~ 0
LED_B6
Text Label 9050 2225 0    39   ~ 0
LED_K
$EndSCHEMATC
